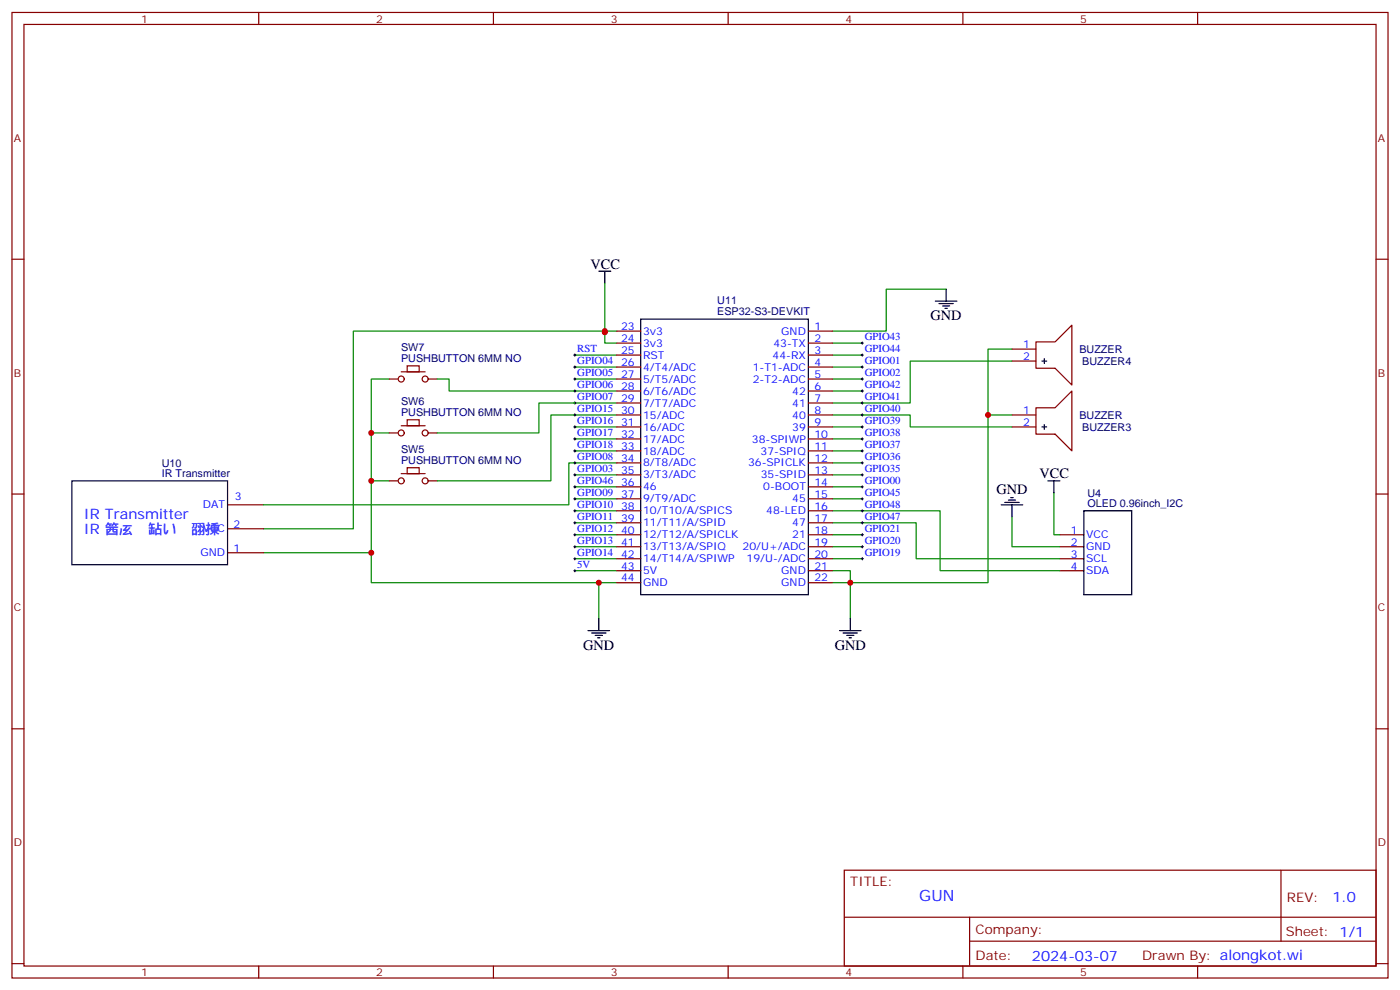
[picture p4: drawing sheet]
<svg xmlns="http://www.w3.org/2000/svg" width="412mm" height="292mm" viewBox="0 0 412 292" stroke-linecap="round" stroke-linejoin="round" font-family="sans-serif">
<g fill="none" stroke="#870000" stroke-width=".35">
<path d="M3.5 3.7h405.4v284.3h-405.4zM7.1 7.2h398.2v277.3h-398.2zM76.2 3.7v3.5M145.3 3.7v3.5M214.5 3.7v3.5M283.6 3.7v3.5M352.8 3.7v3.5M3.5 76.3h3.6M405.3 76.3h3.6M181.7 97.5h7M238.1 97.5h7.1M114.7 111.6h2.4"/>
<path d="M118.2 109.5h7M119.9 107.7h3.6v1.8h-3.6zM126.3 111.6h2.5M181.7 111.6h7M181.7 101h7M181.7 104.6h7M181.7 108.1h7M181.7 115.1h7M181.7 118.7h7M238.1 111.6h7.1M238.1 101h7.1M238.1 104.6h7.1"/>
<path d="M238.1 108.1h7.1M238.1 115.1h7.1M238.1 118.7h7.1M298.1 102.8h7.1M298.1 106.3h7.1M305.2 100.7h5.6l4.9-5v17.7l-4.9-5h-5.6zM114.7 127.5h2.4M118.2 139.5h7M118.2 125.4h7M119.9 137.7h3.6v1.8h-3.6zM119.9 123.6h3.6v1.8h-3.6zM126.3 127.5h2.5"/>
<path d="M181.7 122.2h7M181.7 125.7h7M181.7 129.3h7M181.7 132.8h7M181.7 136.3h7M181.7 139.8h7M238.1 122.2h7.1M238.1 125.7h7.1M238.1 129.3h7.1M238.1 132.8h7.1M238.1 136.3h7.1M238.1 139.8h7.1"/>
<path d="M298.1 122.2h7.1M298.1 125.7h7.1M305.2 120.1h5.6l4.9-5v17.7l-4.9-5h-5.6zM3.5 145.5h3.6M67 155.7h10.6M67 148.7h10.6M114.7 141.6h2.4M126.3 141.6h2.5M181.7 157.5h7M181.7 143.4h7M181.7 146.9h7M181.7 150.4h7"/>
<path d="M181.7 154h7M238.1 157.5h7.1M238.1 143.4h7.1M238.1 146.9h7.1M238.1 150.4h7.1M238.1 154h7.1M312.2 157.5h7.1M405.3 145.5h3.6M67 162.8h10.6M181.7 161h7M181.7 164.5h7M181.7 168.1h7"/>
<path d="M181.7 171.6h7M238.1 161h7.1M238.1 164.5h7.1M238.1 168.1h7.1M238.1 171.6h7.1M312.2 161h7.1M312.2 164.5h7.1M312.2 168.1h7.1M3.5 214.6h3.6M405.3 214.6h3.6M248.7 256.3h156.6v28.2h-156.6zM377.3 256.3v20.9"/>
<path d="M248.7 270.1h156.5M285.6 277.2h119.6M285.6 270.1v14.1M3.5 283.8h3.6M76.2 284.5v3.5M145.3 284.5v3.5M214.5 284.5v3.5M283.6 284.5v3.5M352.8 284.5v3.5M405.3 283.8h3.6"/>
<circle cx="118.2" cy="111.6" r=".88"/>
<circle cx="125.2" cy="111.6" r=".88"/>
<circle cx="118.2" cy="127.5" r=".88"/>
<circle cx="125.2" cy="127.5" r=".88"/>
<circle cx="118.2" cy="141.6" r=".88"/>
<circle cx="125.2" cy="141.6" r=".88"/>
</g>
<g fill="none" stroke="#008700" stroke-width=".35">
<path d="M178.2 97.5h-74.1v58.2h-26.5M178.2 83.4v17.6h3.5M178.2 97.5v.4M178.2 97.5h3.5M278.7 85.2h-17.6v12.3h-15.9M114.7 111.6h-5.3v60h67M128.8 111.6h3.5v3.5h49.4M169.3 111.6h12.4M169.3 108.1h12.4M169.3 104.6h12.4M181.7 118.7h-23v8.8h-29.9M245.2 115.1h8.8"/>
<path d="M245.2 111.6h8.8M245.2 108.1h8.8M245.2 104.6h8.8M245.2 101h8.8M298.1 102.8h-7.1v68.8h-40.5v-3.5h-5.3M298.1 106.3h-30v12.4h-22.9M109.4 127.5h5.3M169.3 139.8h12.4M169.3 132.8h12.4M169.3 129.3h12.4M169.3 125.7h12.4M181.7 136.3h-14.1v12.4h-90"/>
<path d="M181.7 122.2h-19.4v19.4h-33.5M245.2 122.2h22.9v3.5h30M245.2 139.8h8.8M245.2 136.3h8.8M245.2 132.8h8.8M245.2 129.3h8.8M245.2 125.7h8.8M291 122.2h7.1M109.4 141.6h5.3M169.3 157.5h12.4M169.3 146.9h12.4M169.3 143.4h12.4"/>
<path d="M169.3 154h12.4M169.3 150.4h12.4M245.2 154h24.7v10.5h42.3M245.2 150.4h31.7v17.7h35.3M245.2 157.5h8.8M245.2 146.9h8.8M245.2 143.4h8.8M298.1 152.2v8.8h14.1M310.4 145.1v12.4h1.8M77.6 162.8h31.8M169.3 164.5h12.4M169.3 161h12.4"/>
<path d="M169.3 168.1h12.4M181.7 171.6h-5.3v10.6M245.2 171.6h5.3v10.6M245.2 164.5h8.8M245.2 161h8.8"/>
</g>
<g fill="none" stroke="#000" stroke-width=".35">
<path d="M176.4 79.9h3.5M178.2 79.9v3.5M188.7 94h49.4v81.1h-49.4zM275.5 88.7h6.4M276.6 89.4h4.2M277.6 90.1h2.2M278.3 90.8h.7M278.7 85.2v3.5M306.9 106.3h1.4M307.6 105.6v1.4M306.9 125.7h1.4M307.6 125v1.4"/>
<path d="M21.2 141.6h45.8v24.7h-45.8zM294.9 148.7h6.4M296 148h4.2M297 147.2h2.2M297.7 146.5h.7M298.1 148.7v3.5M308.7 141.6h3.5M310.4 141.6v3.5M319.3 150.4h14.1v24.7h-14.1zM173.2 185.7h6.4M174.3 186.4h4.2M175.3 187.1h2.1"/>
<path d="M176 187.8h.7M176.4 182.2v3.5M247.3 185.7h6.3M248.4 186.4h4.2M249.4 187.1h2.1M250.1 187.8h.7M250.5 182.2v3.5"/>
</g>
<g fill="none" stroke="#000" stroke-width=".29">
<path d="M169 118.7h.7M169 115.1h.7M169 111.6h.7M169 108.1h.7M169 104.6h.7M169.3 104.2v.7M169.3 107.7v.7M169.3 111.3v.7M169.3 114.8v.7M169.3 118.3v.7M253.6 118.7h.8M253.6 115.1h.8"/>
<path d="M253.6 111.6h.8M253.6 108.1h.8M253.6 104.6h.8M253.6 101h.8M254 100.7v.7M254 104.2v.7M254 107.7v.7M254 111.3v.7M254 114.8v.7M254 118.3v.7M169 139.8h.7M169 136.3h.7"/>
<path d="M169 132.8h.7M169 129.3h.7M169 125.7h.7M169 122.2h.7M169.3 121.8v.8M169.3 125.4v.7M169.3 128.9v.7M169.3 132.4v.7M169.3 136v.7M169.3 139.5v.7M253.6 139.8h.8M253.6 136.3h.8"/>
<path d="M253.6 132.8h.8M253.6 129.3h.8M253.6 125.7h.8M253.6 122.2h.8M254 121.8v.8M254 125.4v.7M254 128.9v.7M254 132.4v.7M254 136v.7M254 139.5v.7M169 157.5h.7M169 154h.7"/>
<path d="M169 150.4h.7M169 146.9h.7M169 143.4h.7M169.3 143v.7M169.3 146.5v.7M169.3 150.1v.7M169.3 153.6v.7M169.3 157.1v.7M253.6 157.5h.8M253.6 154h.8M253.6 150.4h.8M253.6 146.9h.8"/>
<path d="M253.6 143.4h.8M254 143v.7M254 146.5v.7M254 150.1v.7M254 153.6v.7M254 157.1v.7M169 168.1h.7M169 164.5h.7M169 161h.7M169.3 160.7v.7M169.3 164.2v.7M169.3 167.7v.7"/>
<path d="M253.6 164.5h.8M253.6 161h.8M254 160.7v.7M254 164.2v.7"/>
</g>
<g fill="#c00">
<circle cx="291" cy="122.2" r=".88"/>
<circle cx="109.4" cy="162.8" r=".88"/>
<circle cx="109.4" cy="141.6" r=".88"/>
<circle cx="109.4" cy="127.5" r=".88"/>
<circle cx="176.4" cy="171.6" r=".88"/>
<circle cx="178.2" cy="97.9" r=".88"/>
<circle cx="178.2" cy="97.5" r=".88"/>
<circle cx="250.5" cy="171.6" r=".88"/>
</g>
<text font-size="4.6" fill="#00f" x="270.8" y="265.3">GUN</text>
<g font-size="4.2">
<text x="173.9" y="79.2">VCC</text>
<text x="274.1" y="94.3">GND</text>
<text x="306.2" y="140.9">VCC</text>
<text x="293.5" y="145.5">GND</text>
<text x="171.8" y="191.3">GND</text>
<text x="245.9" y="191.3">GND</text>
</g>
<g font-size="4.2" fill="#00f">
<text x="24.7" y="152.9">IR Transmitter</text>
<text x="24.7" y="157.1">IR 䇴㕄е䍄い⑇䎄㨀</text>
<text x="392.5" y="265.5">1.0</text>
<text x="304" y="282.9">2024-03-07</text>
</g>
<g font-size="3.9" fill="#800">
<text x="250.5" y="260.8">TITLE:</text>
<text x="379.1" y="265.5">REV:</text>
<text x="287.4" y="275">Company:</text>
<text x="378.7" y="275.7">Sheet: 1/1</text>
<text x="287.4" y="282.7">Date:</text>
<text x="336.4" y="282.8">Drawn By: alongkot.wi</text>
</g>
<g font-size="3.2" fill="#800">
<text x="41.6" y="6.7">1</text>
<text x="110.8" y="6.7">2</text>
<text x="179.9" y="6.7">3</text>
<text x="249.1" y="6.7">4</text>
<text x="318.2" y="6.7">5</text>
<text x="4.1" y="41.8">A</text>
<text x="405.9" y="41.8">A</text>
<text x="4.1" y="110.9">B</text>
<text x="405.9" y="110.9">B</text>
<text x="4.1" y="180.1">C</text>
<text x="405.9" y="180.1">C</text>
<text x="4.1" y="249.2">D</text>
<text x="405.9" y="249.2">D</text>
<text x="41.6" y="287.5">1</text>
<text x="110.8" y="287.5">2</text>
<text x="179.9" y="287.5">3</text>
<text x="249.1" y="287.5">4</text>
<text x="318.2" y="287.5">5</text>
</g>
<g font-size="3.2" fill="#000080">
<text x="211.3" y="89.4">U11</text>
<text x="211.3" y="92.7">ESP32-S3-DEVKIT</text>
<text x="118.1" y="106.7">PUSHBUTTON 6MM NO</text>
<text x="118.1" y="103.5">SW7</text>
<text x="318" y="103.9">BUZZER</text>
<text x="318.8" y="107.5">BUZZER4</text>
<text x="118.1" y="119.4">SW6</text>
<text x="118.1" y="122.6">PUSHBUTTON 6MM NO</text>
<text x="318" y="123.3">BUZZER</text>
<text x="318.8" y="126.9">BUZZER3</text>
<text x="47.6" y="137.5">U10</text>
<text x="118.1" y="136.7">PUSHBUTTON 6MM NO</text>
<text x="118.1" y="133.5">SW5</text>
<text x="47.6" y="140.5">IR Transmitter</text>
<text x="320.3" y="149.4">OLED 0.96inch_I2C</text>
<text x="320.3" y="146.3">U4</text>
</g>
<g font-size="3.2" fill="#00f">
<text x="182.9" y="97.2">23</text>
<text x="182.9" y="100.7">24</text>
<text x="189.4" y="98.6">3v3</text>
<text x="230.1" y="98.6">GND</text>
<text x="239.9" y="97.2">1</text>
<text x="239.9" y="100.7">2</text>
<text x="254.7" y="100.2">GPIO43</text>
<text x="170" y="107.2">GPIO04</text>
<text x="170" y="103.7">RST</text>
<text x="182.9" y="104.2">25</text>
<text x="182.9" y="107.7">26</text>
<text x="189.4" y="102.1">3v3</text>
<text x="189.4" y="105.6">RST</text>
<text x="227.6" y="105.6">44-RX</text>
<text x="227.8" y="102.1">43-TX</text>
<text x="239.9" y="104.2">3</text>
<text x="239.9" y="107.7">4</text>
<text x="254.7" y="107.2">GPIO01</text>
<text x="254.7" y="103.7">GPIO44</text>
<text x="301.4" y="102.4">1</text>
<text x="301.4" y="106">2</text>
<text x="170" y="110.7">GPIO05</text>
<text x="182.9" y="111.3">27</text>
<text x="189.4" y="109.1">4/T4/ADC</text>
<text x="189.4" y="112.7">5/T5/ADC</text>
<text x="221.7" y="109.1">1-T1-ADC</text>
<text x="221.7" y="112.7">2-T2-ADC</text>
<text x="239.9" y="111.3">5</text>
<text x="254.7" y="110.7">GPIO02</text>
<text x="170" y="117.8">GPIO07</text>
<text x="170" y="114.3">GPIO06</text>
<text x="182.9" y="114.8">28</text>
<text x="182.9" y="118.3">29</text>
<text x="189.4" y="116.2">6/T6/ADC</text>
<text x="189.4" y="119.7">7/T7/ADC</text>
<text x="233.4" y="116.2">42</text>
<text x="233.4" y="119.7">41</text>
<text x="239.9" y="114.8">6</text>
<text x="239.9" y="118.3">7</text>
<text x="254.7" y="117.8">GPIO41</text>
<text x="254.7" y="114.3">GPIO42</text>
<text x="170" y="124.8">GPIO16</text>
<text x="170" y="121.3">GPIO15</text>
<text x="182.9" y="121.8">30</text>
<text x="182.9" y="125.4">31</text>
<text x="189.4" y="123.3">15/ADC</text>
<text x="233.4" y="123.3">40</text>
<text x="239.9" y="121.8">8</text>
<text x="239.9" y="125.4">9</text>
<text x="254.7" y="124.8">GPIO39</text>
<text x="254.7" y="121.3">GPIO40</text>
<text x="301.4" y="121.8">1</text>
<text x="301.4" y="125.4">2</text>
<text x="170" y="131.9">GPIO18</text>
<text x="170" y="128.4">GPIO17</text>
<text x="182.9" y="128.9">32</text>
<text x="189.4" y="126.8">16/ADC</text>
<text x="189.4" y="130.3">17/ADC</text>
<text x="221.5" y="130.3">38-SPIWP</text>
<text x="233.4" y="126.8">39</text>
<text x="239.9" y="128.9">10</text>
<text x="254.7" y="131.9">GPIO37</text>
<text x="254.7" y="128.4">GPIO38</text>
<text x="170" y="135.4">GPIO08</text>
<text x="182.9" y="132.4">33</text>
<text x="182.9" y="136">34</text>
<text x="189.4" y="133.8">18/ADC</text>
<text x="189.4" y="137.4">8/T8/ADC</text>
<text x="220.4" y="137.4">36-SPICLK</text>
<text x="224" y="133.8">37-SPIQ</text>
<text x="239.9" y="132.4">11</text>
<text x="239.9" y="136">12</text>
<text x="254.7" y="135.4">GPIO36</text>
<text x="170" y="142.5">GPIO46</text>
<text x="170" y="139">GPIO03</text>
<text x="182.9" y="139.5">35</text>
<text x="182.9" y="143">36</text>
<text x="189.4" y="140.9">3/T3/ADC</text>
<text x="224.1" y="140.9">35-SPID</text>
<text x="239.9" y="139.5">13</text>
<text x="239.9" y="143">14</text>
<text x="254.7" y="142.5">GPIO00</text>
<text x="254.7" y="139">GPIO35</text>
<text x="59.8" y="149.7">DAT</text>
<text x="69.1" y="147.2">3</text>
<text x="170" y="149.5">GPIO10</text>
<text x="170" y="146">GPIO09</text>
<text x="182.9" y="146.5">37</text>
<text x="189.4" y="144.4">46</text>
<text x="189.4" y="148">9/T9/ADC</text>
<text x="224.8" y="144.4">0-BOOT</text>
<text x="233.4" y="148">45</text>
<text x="239.9" y="146.5">15</text>
<text x="254.7" y="149.5">GPIO48</text>
<text x="254.7" y="146">GPIO45</text>
<text x="68.8" y="155.4">2</text>
<text x="170" y="153.1">GPIO11</text>
<text x="182.9" y="150.1">38</text>
<text x="182.9" y="153.6">39</text>
<text x="189.4" y="151.5">10/T10/A/SPICS</text>
<text x="189.4" y="155">11/T11/A/SPID</text>
<text x="225.7" y="151.5">48-LED</text>
<text x="233.4" y="155">47</text>
<text x="239.9" y="150.1">16</text>
<text x="239.9" y="153.6">17</text>
<text x="254.7" y="153.1">GPIO47</text>
<text x="59.7" y="156.8">VCC</text>
<text x="170" y="160.1">GPIO13</text>
<text x="170" y="156.6">GPIO12</text>
<text x="182.9" y="157.1">40</text>
<text x="182.9" y="160.7">41</text>
<text x="189.4" y="158.5">12/T12/A/SPICLK</text>
<text x="233.4" y="158.5">21</text>
<text x="239.9" y="157.1">18</text>
<text x="239.9" y="160.7">19</text>
<text x="254.7" y="160.1">GPIO20</text>
<text x="254.7" y="156.6">GPIO21</text>
<text x="315.5" y="157.1">1</text>
<text x="315.5" y="160.7">2</text>
<text x="320" y="158.5">VCC</text>
<text x="59" y="163.8">GND</text>
<text x="68.8" y="162.4">1</text>
<text x="170" y="167.2">5V</text>
<text x="170" y="163.7">GPIO14</text>
<text x="182.9" y="164.2">42</text>
<text x="182.9" y="167.7">43</text>
<text x="189.4" y="162.1">13/T13/A/SPIQ</text>
<text x="189.4" y="165.6">14/T14/A/SPIWP</text>
<text x="218.8" y="162.1">20/U+/ADC</text>
<text x="219.9" y="165.6">19/U-/ADC</text>
<text x="239.9" y="164.2">20</text>
<text x="239.9" y="167.7">21</text>
<text x="254.7" y="163.7">GPIO19</text>
<text x="315.5" y="164.2">3</text>
<text x="315.5" y="167.7">4</text>
<text x="320" y="162.1">GND</text>
<text x="320" y="165.6">SCL</text>
<text x="182.9" y="171.2">44</text>
<text x="189.4" y="169.1">5V</text>
<text x="189.4" y="172.6">GND</text>
<text x="230.1" y="169.1">GND</text>
<text x="230.1" y="172.6">GND</text>
<text x="239.9" y="171.2">22</text>
<text x="320" y="169.1">SDA</text>
</g>
</svg>
